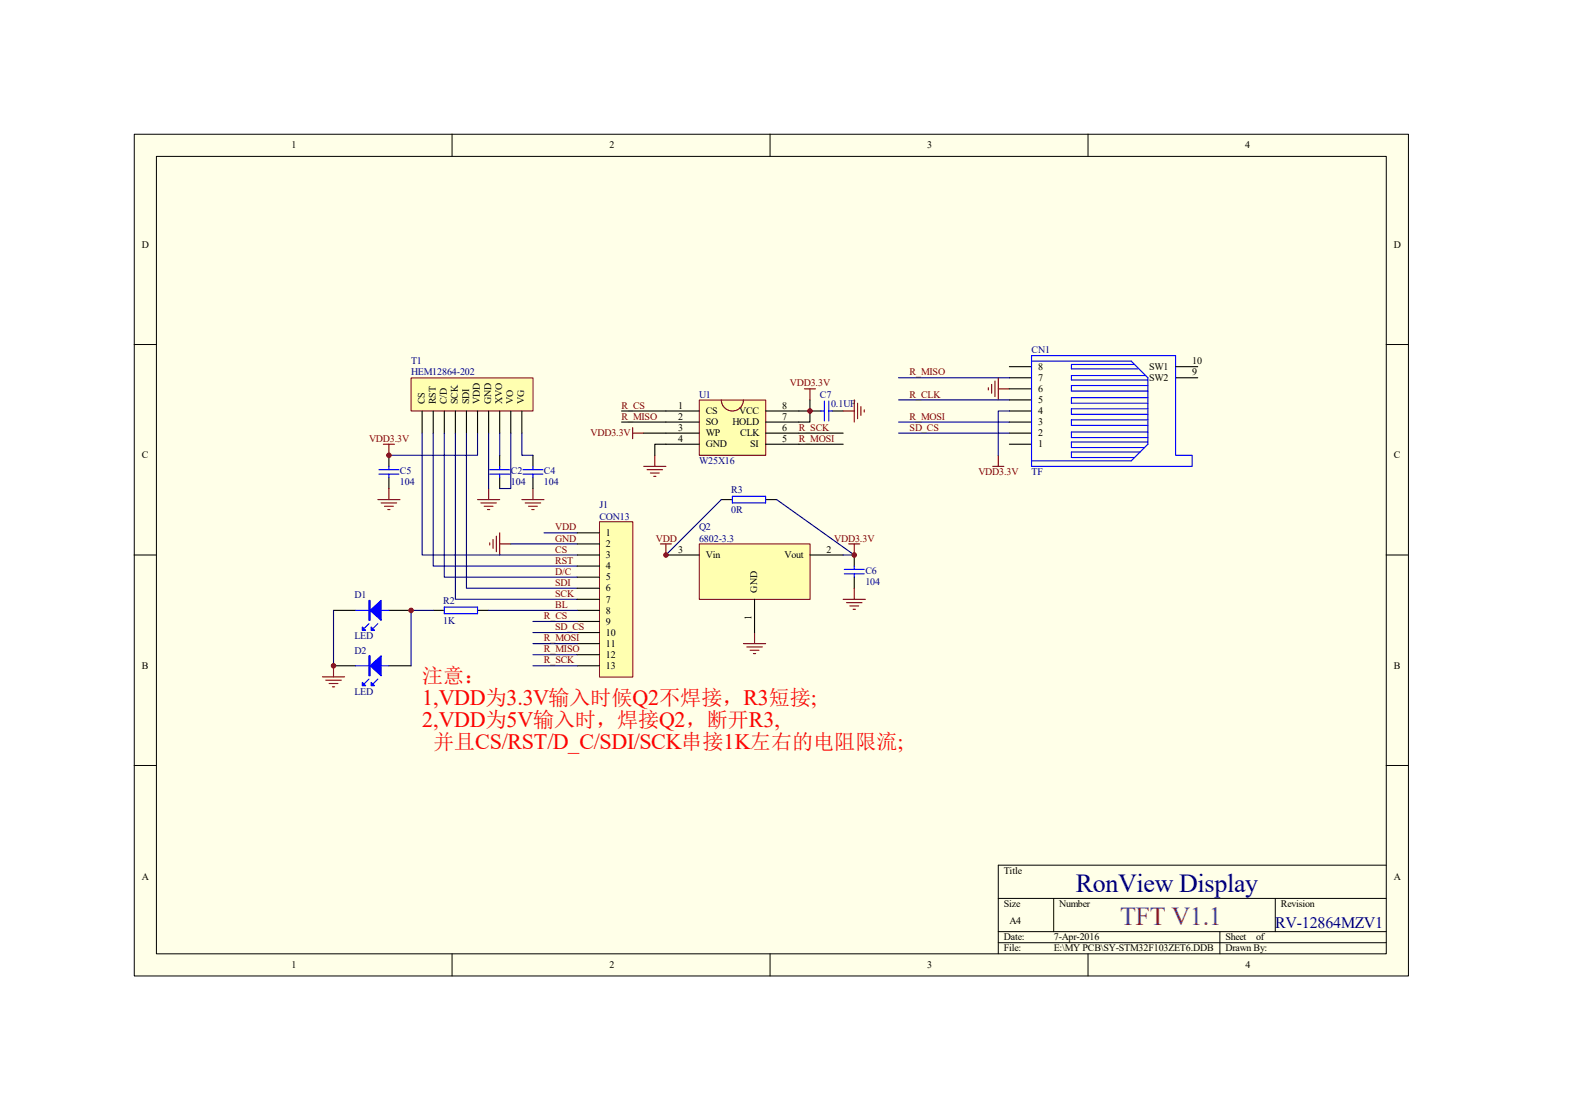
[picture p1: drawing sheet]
<svg xmlns="http://www.w3.org/2000/svg" width="297mm" height="210mm" viewBox="0 0 297 210" stroke-linecap="round" stroke-linejoin="round" font-family="sans-serif">
<path d="M25.4 25.4h241v159.3h-241z" fill="#ffffe8"/>
<g fill="none" stroke="#000" stroke-width=".19">
<path d="M25.4 25.4h241v159.3h-241zM29.6 29.6h232.7v150.9h-232.7zM85.5 25.4v4.2M145.7 25.4v4.2M205.8 25.4v4.2M25.4 65.2h4.2M262.2 65.2h4.2M25.4 105h4.2M262.2 105h4.2M25.4 144.8h4.2M262.2 144.8h4.2M188.9 170h73.3"/>
<path d="M188.9 176.3h73.3M188.9 178.4h73.3M199.3 170v6.3M230.8 176.3v4.2M241.3 170v6.3M262.2 163.7h-73.3v16.8M85.5 180.5v4.2M145.7 180.5v4.2M205.8 180.5v4.2"/>
</g>
<g fill="none" stroke="#800000" stroke-width=".21">
<path d="M187 73.4v.4M187.6 72.7v1.7M188.2 72.1v2.9M188.9 71.5v4.2M188.9 73.6h2.1M90.3 94.5h4.2M91 95.2h2.9M91.6 95.8h1.7M92.2 96.4h.4M92.4 92.4v2.1M98.7 94.5h4.2M99.4 95.2h2.9"/>
<path d="M100 95.8h1.7M100.6 96.4h.4M100.8 92.4v2.1M187.8 88.2h2.1M188.9 86.1v2.1M92.6 102.7v.4M93.3 102.1v1.7M93.9 101.4v3M94.5 102.9h2.1M94.5 100.8v4.2M124.9 102.9h2.1M126 102.9v2.1"/>
<path d="M142.7 119.7v2.1M140.6 121.8h4.2M141.3 122.4h2.9M141.9 123h1.7M142.5 123.7h.5"/>
</g>
<path d="M191 79.9h4.1M191 77.8h4.1M191 75.7h4.1M191 73.6h4.1M191 71.5h4.1M191 69.4h4.1M222.4 71.5h4.2M222.4 69.4h4.2M94.5 86.1v2.1M94.5 90.3v2.1M191 84.1h4.1M191 82h4.1" fill="none" stroke="#000" stroke-width=".21"/>
<g fill="none" stroke="#00f" stroke-width=".21">
<path d="M195.1 67.3h27.3v18.8h3.1v2.1h-30.4zM195.1 68.3h18.9l3.2 3.2v12.6l-3.2 3.1h-18.9M214.4 69h-11.7v.8h12.6M216.7 71.1h-14v.8h14.5M217.2 72.9h-14.5v1.1h14.5M217.2 75.2h-14.5v1.1h14.5M217.2 77.3h-14.5v1.1h14.5M217.2 79.4h-14.5v1.1h14.5M92.6 89.7h3.8M92.6 88.9h3.8M94.5 88.2v.7M94.5 89.7v.6"/>
<path d="M215.7 85.5h-13v1.1h11.7M217.2 81.7h-14.5v1.1h14.5M217.2 83.6h-14.5v1.1h13.8"/>
</g>
<path d="M170 71.5h21M170 75.7h21M170 79.9h21M191 77.8h-2.1v8.3M170 82h21" fill="none" stroke="#000080" stroke-width=".21"/>
<path d="M132.3 103h20.9v10.4h-20.9z" fill="#ffffb0"/>
<path d="M132.3 102.9h20.9v10.5h-20.9z" fill="none" stroke="#800000" stroke-width=".19"/>
<path d="M136.5 94.5h2M144.8 94.5h2.1M126 105h6.3M142.7 113.4v6.3M153.2 105h6.3M161.6 105v2.1M161.6 109.2v2.1" fill="none" stroke="#000" stroke-width=".21"/>
<path d="M136.5 94.5l-10.5 10.5M146.9 94.5l14.7 10.5h-2.1M102.9 100.8h6.3" fill="none" stroke="#000080" stroke-width=".21"/>
<path d="M138.5 93.9h6.3v1.3h-6.3zM159.7 108.6h3.8M159.7 107.7h3.8M161.6 107.1v.6M161.6 108.6v.6" fill="none" stroke="#00f" stroke-width=".21"/>
<path d="M159.5 113.4h4.2M160.1 114h3M160.6 102.9h2.1M160.8 114.6h1.6M161.4 115.3h.4M161.6 102.9v2.1M161.6 111.3v2.1" fill="none" stroke="#800000" stroke-width=".21"/>
<path d="M77.8 71.5h23v6.3h-23z" fill="#ffffb0"/>
<path d="M77.8 71.5h23v6.3h-23z" fill="none" stroke="#800000" stroke-width=".19"/>
<g fill="none" stroke="#000" stroke-width=".21">
<path d="M79.9 77.8v4.2M82 77.8v4.2M84.1 77.8v4.2M86.1 77.8v4.2M88.2 77.8v4.2M90.3 77.8v4.2M92.4 77.8v4.2M94.5 77.8v4.2M96.6 77.8v4.2M98.7 77.8v4.2M73.6 86.1v2.1M73.6 90.3v2.1"/>
<path d="M100.8 86.1v2.1M100.8 90.3v2.1"/>
</g>
<path d="M71.7 89.7h3.8M71.7 88.9h3.8M73.6 88.2v.7M73.6 89.7v.6M98.9 89.7h3.8M98.9 88.9h3.8M100.8 88.2v.7M100.8 89.7v.6" fill="none" stroke="#00f" stroke-width=".21"/>
<path d="M79.9 82v23h29.3M82 82v25.1h27.2M84.1 82v27.2h25.1M86.1 82v31.4h23.1M88.2 82v29.3h21M92.4 82v10.4M94.5 82v4.1M96.6 82v10.4h-2.1M98.7 82v4.1h2.1M96.6 102.9h12.6" fill="none" stroke="#000080" stroke-width=".21"/>
<path d="M113.5 98.8h6.2v29.3h-6.2z" fill="#ffffb0"/>
<path d="M113.4 98.7h6.3v29.4h-6.3z" fill="none" stroke="#800000" stroke-width=".19"/>
<g fill="none" stroke="#000" stroke-width=".21">
<path d="M63.1 115.5h4.2M73.6 115.5h4.2M82 115.5h2.1M90.3 115.5h2.1M109.2 100.8h4.2M109.2 102.9h4.2M109.2 105h4.2M109.2 107.1h4.2M109.2 109.2h4.2M109.2 111.3h4.2M109.2 113.4h4.2M109.2 115.5h4.2"/>
<path d="M109.2 117.6h4.2M109.2 119.7h4.2M63.1 126h4.2M73.6 126h4.2M109.2 121.8h4.2M109.2 123.9h4.2M109.2 126h4.2"/>
</g>
<path d="M63.1 115.5v10.5M82 115.5h-4.2v10.5M92.4 115.5h16.8M100.8 117.6h8.4M100.8 119.7h8.4M100.8 121.8h8.4M100.8 123.9h8.4M100.8 126h8.4" fill="none" stroke="#000080" stroke-width=".21"/>
<path d="M67.3 115.5h6.3M69.8 118l-.8 .8M71.5 118l-.9 .8M84.1 114.9h6.2v1.2h-6.2zM67.3 126h6.3M69.8 128.5l-.8 .8M71.5 128.5l-.9 .8" fill="none" stroke="#00f" stroke-width=".21"/>
<g fill="#00f" stroke="#00f" stroke-width=".21">
<path d="M70 115.5l2.1-1.9v3.8z"/>
<path d="M68.5 118.6l.7 .7h-.7z"/>
<path d="M70.2 118.6l.6 .7h-.6z"/>
<path d="M70 126l2.1-1.9v3.8z"/>
<path d="M68.5 129.1l.7 .6h-.7z"/>
<path d="M70.2 129.1l.6 .6h-.6z"/>
<path d="M69.8 113.6h.2v3.8h-.2z" fill-rule="evenodd"/>
<path d="M69.8 124.1h.2v3.8h-.2z" fill-rule="evenodd"/>
</g>
<path d="M61 128.1h4.2M61.6 128.7h3M62.3 129.3h1.6M62.9 130h.4M63.1 126v2.1" fill="none" stroke="#800000" stroke-width=".21"/>
<path d="M132.3 75.7h12.6v10.4h-12.6z" fill="#ffffb0"/>
<path d="M132.3 75.7h12.6v10.4h-12.6z" fill="none" stroke="#800000" stroke-width=".19"/>
<path d="M117.6 77.8h14.7M117.6 79.9h14.7M144.8 77.8h10.5M153.2 75.7v4.2h-8.4M157.4 77.8h2.1M121.8 82h10.5M132.3 84.1h-8.4v2M144.8 82h14.7M144.8 84.1h14.7" fill="none" stroke="#000" stroke-width=".21"/>
<g fill="none" stroke="#800000" stroke-width=".21">
<path d="M136.5 75.7a2.1 2.1 0 0 0 2 2.1 2.1 2.1 0 0 0 2.1-2.1M152.2 73.6h2.1M153.2 73.6v2.1M159.5 77.8h2.1M161.6 75.7v4.2M162.2 76.3v2.9M162.9 76.9v1.7M163.5 77.6v.4M71.5 94.5h4.2M72.1 95.2h2.9M72.5 84.1h2.1M72.7 95.8h1.7"/>
<path d="M73.4 96.4h.4M73.6 84.1v2M73.6 92.4v2.1M119.7 80.9v2.1M119.7 82h2.1M121.8 88.2h4.2M122.4 88.9h2.9M123 89.5h1.7M123.7 90.1h.4M123.9 86.1v2.1"/>
</g>
<path d="M155.3 77.8h.6M155.9 75.9v3.7M156.8 77.8h.6M156.8 75.9v3.7" fill="none" stroke="#00f" stroke-width=".21"/>
<g fill="#800000" stroke="#800000" stroke-width=".19">
<circle cx="126" cy="105" r=".42"/>
<circle cx="73.6" cy="86.1" r=".42"/>
<circle cx="153.2" cy="77.8" r=".42"/>
<circle cx="161.6" cy="105" r=".42"/>
<circle cx="77.8" cy="115.5" r=".42"/>
<circle cx="63.1" cy="126" r=".42"/>
</g>
<path d="M90.3 82v4.1h-16.7" fill="none" stroke="#000080" stroke-width=".21"/>
<text font-size="4.9" fill="#000080" x="203.5" y="168.8">RonView Display</text>
<text font-size="4.9" fill="#800080" x="211.9" y="175.1">TFT V1.1</text>
<g font-size="4.2" fill="#f00">
<text x="79.8" y="133.4">1,VDD为3.3V输入时候Q2不焊接，R3短接;</text>
<text x="79.8" y="137.6">2,VDD为5V输入时，焊接Q2，断开R3,</text>
</g>
<g font-size="4" fill="#f00">
<text x="79.8" y="129.2">注意：</text>
<text x="82" y="141.8">并且CS/RST/D_C/SDI/SCK串接1K左右的电阻限流;</text>
</g>
<text font-size="3" fill="#000080" x="241.3" y="175.5">RV-12864MZV1</text>
<g font-size="1.9">
<text x="55.1" y="28.1">1</text>
<text x="115.3" y="28.1">2</text>
<text x="175.4" y="28.1">3</text>
<text x="235.6" y="28.1">4</text>
<text x="26.8" y="46.9">D</text>
<text x="263.7" y="46.9">D</text>
<text x="196.4" y="70">8</text>
<text x="217.4" y="70">SW1</text>
<text x="225.6" y="71">9</text>
<text x="225.6" y="68.9">10</text>
<text x="80.3" y="76.5" transform="rotate(-90 80.3 76.5)">CS</text>
<text x="82.4" y="76.5" transform="rotate(-90 82.4 76.5)">RST</text>
<text x="84.5" y="76.5" transform="rotate(-90 84.5 76.5)">C/D</text>
<text x="86.6" y="76.5" transform="rotate(-90 86.6 76.5)">SCK</text>
<text x="88.7" y="76.5" transform="rotate(-90 88.7 76.5)">SDI</text>
<text x="90.8" y="76.5" transform="rotate(-90 90.8 76.5)">VDD</text>
<text x="92.9" y="76.5" transform="rotate(-90 92.9 76.5)">GND</text>
<text x="95" y="76.5" transform="rotate(-90 95 76.5)">XVO</text>
<text x="97.1" y="76.5" transform="rotate(-90 97.1 76.5)">VO</text>
<text x="99.2" y="76.5" transform="rotate(-90 99.2 76.5)">VG</text>
<text x="128.3" y="77.3">1</text>
<text x="148" y="77.3">8</text>
<text x="196.4" y="76.3">5</text>
<text x="196.4" y="74.2">6</text>
<text x="196.4" y="72.1">7</text>
<text x="217.4" y="72.1">SW2</text>
<text x="128.3" y="79.4">2</text>
<text x="128.3" y="81.5">3</text>
<text x="128.3" y="83.6">4</text>
<text x="133.5" y="78.4">CS</text>
<text x="133.5" y="80.5">SO</text>
<text x="133.5" y="82.5">WP</text>
<text x="138.6" y="80.5">HOLD</text>
<text x="139.8" y="78.4">VCC</text>
<text x="140" y="82.5">CLK</text>
<text x="148" y="83.6">5</text>
<text x="148" y="81.5">6</text>
<text x="148" y="79.4">7</text>
<text x="196.4" y="82.5">2</text>
<text x="196.4" y="80.5">3</text>
<text x="196.4" y="78.4">4</text>
<text x="26.8" y="86.7">C</text>
<text x="133.5" y="84.7">GND</text>
<text x="141.9" y="84.7">SI</text>
<text x="196.4" y="84.7">1</text>
<text x="263.7" y="86.7">C</text>
<text x="114.6" y="101.4">1</text>
<text x="114.6" y="103.5">2</text>
<text x="114.6" y="105.6">3</text>
<text x="114.6" y="107.7">4</text>
<text x="128.3" y="104.6">3</text>
<text x="133.5" y="105.6">Vin</text>
<text x="148.4" y="105.6">Vout</text>
<text x="156.4" y="104.6">2</text>
<text x="114.6" y="109.8">5</text>
<text x="114.6" y="111.9">6</text>
<text x="143.2" y="112.1" transform="rotate(-90 143.2 112.1)">GND</text>
<text x="114.6" y="114">7</text>
<text x="114.6" y="116.1">8</text>
<text x="114.6" y="118.2">9</text>
<text x="142.2" y="117.4" transform="rotate(-90 142.2 117.4)">1</text>
<text x="114.6" y="120.3">10</text>
<text x="114.6" y="122.4">11</text>
<text x="114.6" y="124.5">12</text>
<text x="26.8" y="126.6">B</text>
<text x="114.6" y="126.6">13</text>
<text x="263.7" y="126.6">B</text>
<text x="26.8" y="166.4">A</text>
<text x="189.9" y="165.4">Title</text>
<text x="263.7" y="166.4">A</text>
<text x="189.9" y="171.6">Size</text>
<text x="200.4" y="171.6">Number</text>
<text x="242.3" y="171.6">Revision</text>
<text x="189.9" y="177.9">Date:</text>
<text x="191" y="174.8">A4</text>
<text x="199.4" y="177.9">7-Apr-2016</text>
<text x="231.8" y="177.9">Sheet</text>
<text x="237.6" y="177.9">of</text>
<text x="55.1" y="183.2">1</text>
<text x="115.3" y="183.2">2</text>
<text x="175.4" y="183.2">3</text>
<text x="189.9" y="180">File:</text>
<text x="199.4" y="180">E:\MY PCB\SY-STM32F103ZET6.DDB</text>
<text x="231.8" y="180">Drawn By:</text>
<text x="235.6" y="183.2">4</text>
</g>
<g font-size="1.9" fill="#000080">
<text x="77.8" y="68.9">T1</text>
<text x="77.8" y="71">HEM12864-202</text>
<text x="195.2" y="66.8">CN1</text>
<text x="132.2" y="75.2">U1</text>
<text x="155.1" y="75.2">C7</text>
<text x="157.2" y="77.1">0.1UF</text>
<text x="75.6" y="89.7">C5</text>
<text x="96.6" y="89.7">C2</text>
<text x="102.9" y="89.7">C4</text>
<text x="132.2" y="87.8">W25X16</text>
<text x="195.2" y="89.9">TF</text>
<text x="75.6" y="91.8">104</text>
<text x="96.6" y="91.8">104</text>
<text x="102.9" y="91.8">104</text>
<text x="138.3" y="93.3">R3</text>
<text x="113.4" y="96.2">J1</text>
<text x="113.4" y="98.3">CON13</text>
<text x="132.2" y="100.4">Q2</text>
<text x="138.3" y="97">0R</text>
<text x="132.2" y="102.5">6802-3.3</text>
<text x="67.1" y="113.2">D1</text>
<text x="163.7" y="108.5">C6</text>
<text x="163.7" y="110.7">104</text>
<text x="83.9" y="114.2">R2</text>
<text x="83.9" y="118">1K</text>
<text x="67.1" y="120.9">LED</text>
<text x="67.1" y="123.7">D2</text>
<text x="67.1" y="131.4">LED</text>
</g>
<g font-size="1.9" fill="#800000">
<text x="172.1" y="71">R_MISO</text>
<text x="117.6" y="77.3">R_CS</text>
<text x="149.4" y="73.1">VDD3.3V</text>
<text x="172.1" y="75.2">R_CLK</text>
<text x="69.8" y="83.6">VDD3.3V</text>
<text x="111.7" y="82.5">VDD3.3V</text>
<text x="117.6" y="79.4">R_MISO</text>
<text x="151.1" y="83.6">R_MOSI</text>
<text x="151.1" y="81.5">R_SCK</text>
<text x="172.1" y="81.5">SD_CS</text>
<text x="172.1" y="79.4">R_MOSI</text>
<text x="185.1" y="89.9">VDD3.3V</text>
<text x="105" y="100.4">VDD</text>
<text x="105" y="102.5">GND</text>
<text x="105" y="104.6">CS</text>
<text x="105" y="106.7">RST</text>
<text x="124.1" y="102.5">VDD</text>
<text x="157.8" y="102.5">VDD3.3V</text>
<text x="105" y="108.8">D/C</text>
<text x="105" y="110.9">SDI</text>
<text x="105" y="112.9">SCK</text>
<text x="102.9" y="117.1">R_CS</text>
<text x="105" y="115.1">BL</text>
<text x="105" y="119.3">SD_CS</text>
<text x="102.9" y="121.3">R_MOSI</text>
<text x="102.9" y="123.4">R_MISO</text>
<text x="102.9" y="125.5">R_SCK</text>
</g>
</svg>
